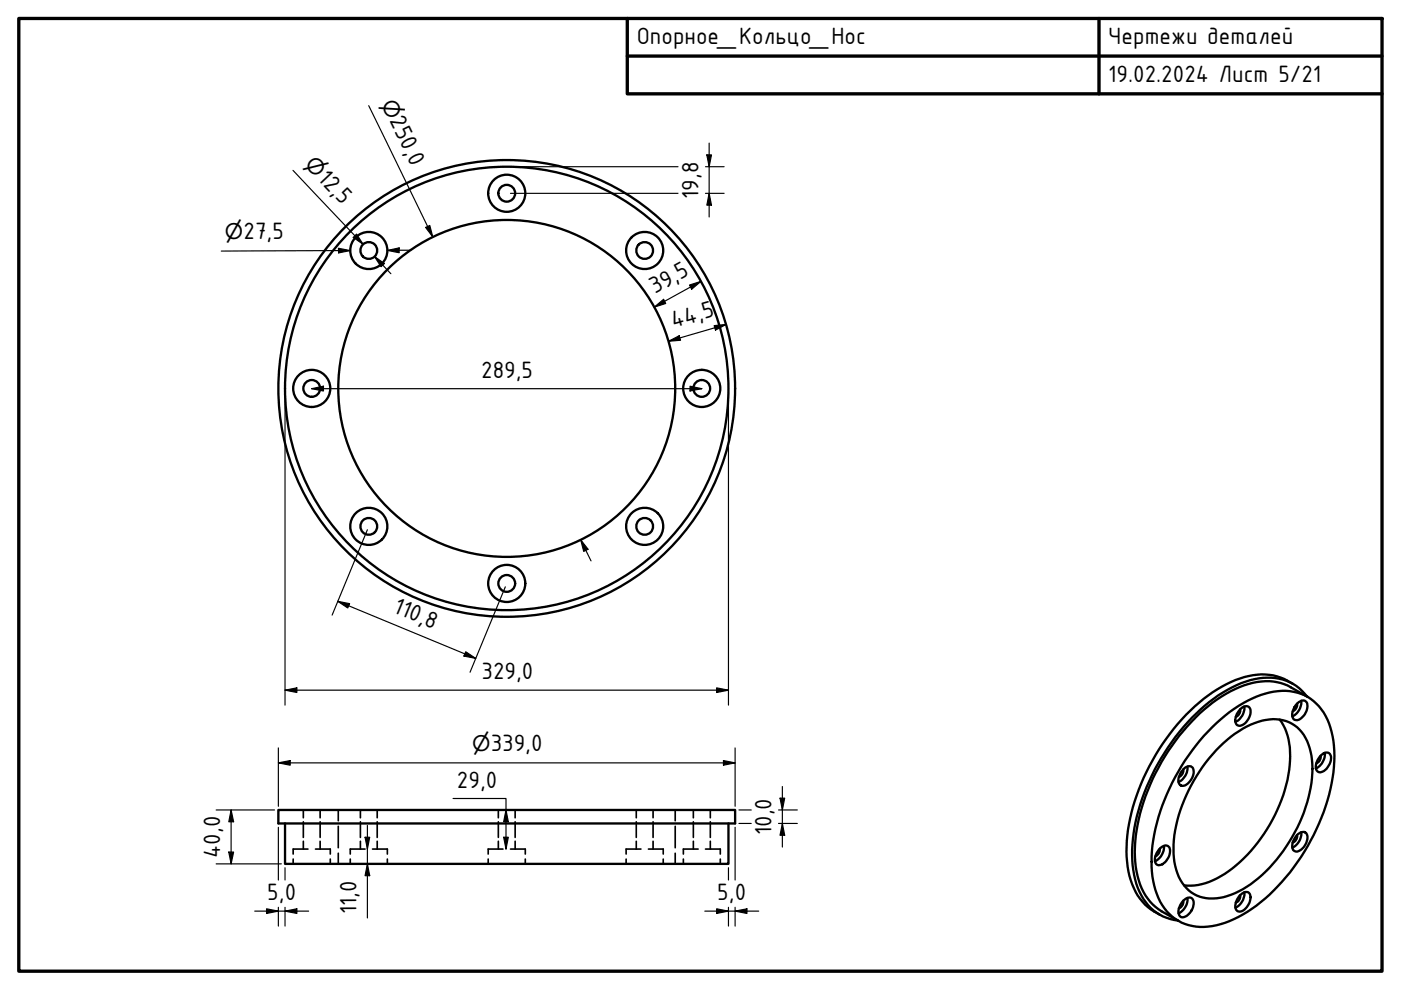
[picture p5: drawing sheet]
<svg xmlns="http://www.w3.org/2000/svg" width="297mm" height="210mm" viewBox="0 0 297 210" stroke-linecap="round" stroke-linejoin="round" font-family="sans-serif">
<!-- layer: Visible (ISO) -->
<g fill="none" stroke="#000" stroke-width=".49">
<path d="M257 154.2a25.5 25.5 0 0 1 13.1-7.6 10.1 10.1 0 0 1 12 7.7 27.9 27.9 0 0 1-1 16.7 44.7 44.7 0 0 1-15.7 21.7 18.1 18.1 0 0 1-11.8 3.8 10.4 10.4 0 0 1-8.9-8.7 30.5 30.5 0 0 1 2.2-18.2 45.1 45.1 0 0 1 10.1-15.4zM257.9 159a19.1 19.1 0 0 1 11.3-6.5 7.6 7.6 0 0 1 8.5 6.1 23 23 0 0 1-1.7 14.8 32.2 32.2 0 0 1-12.5 15.1 11.1 11.1 0 0 1-9.8 1.4 9.2 9.2 0 0 1-4.8-8 29.9 29.9 0 0 1 6.1-19.3zM262.9 150.4a1.28 1.28 0 0 1 2.1-.2 3 3 0 0 1-2.3 3.7 1.28 1.28 0 0 1-.7-1.9l.3-.7zM262.9 150.4a1.41 1.41 0 0 1-.9 1.6M263.8 149.8a3.3 3.3 0 0 1-1.9 3.3M271.3 152.6a13.5 13.5 0 0 1 2.1 9.7 32.8 32.8 0 0 1-14.6 23.5 12.4 12.4 0 0 1-7.8 1.9M274.1 145a12.5 12.5 0 0 0-12.2-.8 36.8 36.8 0 0 0-16.2 14.7 41.8 41.8 0 0 0-6.9 21.7 15.9 15.9 0 0 0 4 11.2l1.2 1 1.9 1.1M275 149.2a1.48 1.48 0 0 1-.9 1.6M275.2 149a1.14 1.14 0 0 1 1.9 .1 3.1 3.1 0 0 1-2.3 3.6 1.29 1.29 0 0 1-.7-2.1l.5-1zM275.9 148.6a3.3 3.3 0 0 1-1.9 3.3M277.1 147.7a10.4 10.4 0 0 0-11.1-3.7 28.4 28.4 0 0 0-14.2 9.1 45.9 45.9 0 0 0-11.6 24.7 18.9 18.9 0 0 0 2.7 13.5 9.7 9.7 0 0 0 6.8 3.9M277.2 147.7l-3.5-2a11.9 11.9 0 0 0-10.8 0 34.2 34.2 0 0 0-14.4 12.5 41.3 41.3 0 0 0-7.9 22.5 15.6 15.6 0 0 0 3.8 11.1l1.9 1.4 3.5 2"/>
<path d="M280.9 159.6a3.4 3.4 0 0 1-1.9 3.3M59 171.7h96.9v2.9h-96.9zM60.4 174.6v8.6h94v-8.6M245.9 180a1.53 1.53 0 0 1-.9 1.5M246.8 179.4a3.4 3.4 0 0 1-1.9 3.2M250.9 163.1a1.41 1.41 0 0 1-1 1.6M251.2 162.8a1.09 1.09 0 0 1 1.4-.3 1.09 1.09 0 0 1 .5 1.4 3 3 0 0 1-2.6 2.7 1.5 1.5 0 0 1-.4-2.3l.4-.7zM251.8 162.5a3.4 3.4 0 0 1-1.9 3.3M275 177.1a1.41 1.41 0 0 1-.9 1.5M275.2 176.8a1.11 1.11 0 0 1 1.9 .3 3.1 3.1 0 0 1-2.3 3.5 1.28 1.28 0 0 1-.8-1.8l.5-1.1zM275.9 176.5a3.4 3.4 0 0 1-1.9 3.2M280 160.3a1.59 1.59 0 0 1-.9 1.6"/>
<path d="M280 160.2a1.19 1.19 0 0 1 2.1-.1 3.2 3.2 0 0 1-2.2 3.7 1.13 1.13 0 0 1-.9-1.6l.4-1.1zM245.8 180a1.36 1.36 0 0 1 2.1-.3 3.1 3.1 0 0 1-2.2 3.7 1.22 1.22 0 0 1-.8-1.7l.3-.7zM250.9 191a1.41 1.41 0 0 1-1 1.6M250.9 191a1.24 1.24 0 0 1 2-.2 3 3 0 0 1-2.3 3.7 1.69 1.69 0 0 1-.4-2.6zM251.8 190.4a3.4 3.4 0 0 1-1.9 3.2M262.8 189.9a1.39 1.39 0 0 1 2.1-.4 3 3 0 0 1-2.1 3.8 1.13 1.13 0 0 1-.8-1.7l.2-.7zM262.9 189.8a1.41 1.41 0 0 1-.9 1.6M263.8 189.2a3.4 3.4 0 0 1-1.9 3.3"/>
<circle cx="78.2" cy="53.1" r="1.78"/>
<circle cx="78.2" cy="53.1" r="3.9"/>
<circle cx="107.4" cy="41" r="1.78"/>
<circle cx="107.4" cy="41" r="3.9"/>
<circle cx="136.7" cy="53.1" r="3.9"/>
<circle cx="136.7" cy="53.1" r="1.78"/>
<circle cx="66.1" cy="82.4" r="1.78"/>
<circle cx="66.1" cy="82.4" r="3.9"/>
<circle cx="107.4" cy="82.4" r="48.4"/>
<circle cx="107.4" cy="82.4" r="35.7"/>
<circle cx="107.4" cy="82.4" r="47"/>
<circle cx="148.8" cy="82.4" r="3.9"/>
<circle cx="148.8" cy="82.4" r="1.78"/>
<circle cx="78.2" cy="111.6" r="1.78"/>
<circle cx="78.2" cy="111.6" r="3.9"/>
<circle cx="136.7" cy="111.6" r="3.9"/>
<circle cx="136.7" cy="111.6" r="1.78"/>
<circle cx="107.4" cy="123.7" r="3.9"/>
<circle cx="107.4" cy="123.7" r="1.78"/>
</g>
<!-- layer: Hidden (ISO) -->
<g fill="none" stroke="#000" stroke-width=".35">
<path d="M64.3 171.7v1.7M64.3 174.2v3.4M64.3 178.4v1.6M67.9 171.7v1.7M67.9 174.2v3.4M67.9 178.4v1.6M71.7 171.7v2.3M71.7 175.2v4.5M76.4 171.7v1.7M76.4 174.2v3.4M76.4 178.4v1.6M80 171.7v1.7"/>
<path d="M80 174.2v3.4M80 178.4v1.6M105.7 171.7v1.7M105.7 174.2v3.4M105.7 178.4v1.6M109.2 171.7v1.7M109.2 174.2v3.4M109.2 178.4v1.6M134.9 171.7v1.7M134.9 174.2v3.4M134.9 178.4v1.6M138.5 171.7v1.7"/>
<path d="M138.5 174.2v3.4M138.5 178.4v1.6M143.2 171.7v2.3M143.2 175.2v4.5M147 171.7v1.7M147 174.2v3.4M147 178.4v1.6M150.6 171.7v1.7M150.6 174.2v3.4M150.6 178.4v1.6M62.2 182.1v1.1M65.3 180h-3.1v1.1"/>
<path d="M66.9 180h3.1v1.1M70 182.1v1.1M71.7 180.9v2.3M74.3 182.1v1.1M77.4 180h-3.1v1.1M79 180h3.1v1.1M82.1 182.1v1.1M103.5 182.1v1.1M106.6 180h-3.1v1.1M108.2 180h3.2v1.1M111.4 182.1v1.1M132.8 182.1v1.1"/>
<path d="M135.9 180h-3.1v1.1M137.5 180h3.1v1.1M140.6 182.1v1.1M143.2 180.9v2.3M144.9 182.1v1.1M148 180h-3.1v1.1M149.6 180h3.1v1.1M152.7 182.1v1.1"/>
</g>
<!-- layer: Border (ISO) -->
<path d="M4 3.9h289v202h-289zM133 3.9v16h160M133 11.9h160M233 3.9v16" fill="none" stroke="#000" stroke-width=".71"/>
<!-- layer: Dimension (ISO) -->
<g fill="none" stroke="#000" stroke-width=".25">
<path d="M62.1 36.1l14.9 15.7M78.2 22.4l13.6 27.8M108.2 35.3h35.6M149.6 35.3h3.9M149.9 32.8h.9l-.4 2.5zM150.4 30.3v15.7M71.8 52.6l2.5 .5-2.5 .5zM74.3 53.1l-27.4 .1M75.6 49.6l1.4 2.2-2.1-1.5zM79.4 54.4l2.1 1.5-.7 .7zM79.4 54.4l3.5 3.6M82.1 53.1l2.5-.5v1z"/>
<path d="M87.1 53.1h-5M90.2 48.2l.9-.4 .7 2.4zM108.2 41h35.6M148.6 59.7l-9.9 5.4M149.6 41h3.9M150.4 41l.4 2.5h-.9zM138.7 65.1l2-1.6 .4 .8zM141.7 72.4l2.3-1.2 .3 .9zM146.2 60.4l2.4-.7-2 1.6zM151.4 69l2.6-.2-2.3 1.2zM154 68.8l-12.3 3.6M60.4 83.1v66.4"/>
<path d="M66.1 82.4l2.5-.5v1zM66.1 82.4h82.7M146.3 81.9l2.5 .5-2.5 .5zM154.4 83.1v66.4M77.9 112.3l-7.5 18.1M123.1 114.4l1.6 2.1-.9 .4zM123.1 114.4l2.2 4.5M71.6 127.5l2.5 .5-.4 .9zM71.6 127.5l29.3 12.1M98.7 138.2l2.2 1.4-2.5-.5zM107.1 124.4l-7.4 18.1M59 158.6v12.4"/>
<path d="M60.4 146.3l2.5-.5v1zM60.4 146.3h94M151.9 145.8l2.5 .5-2.5 .5zM155.9 158.6v12.4M45.8 171.7h12.4M49 171.7l.5 2.5h-1zM49 171.7v11.5M59 161.7l2.5-.4v.9zM59 175.4v11.2M59 161.7h96.9M77.4 177.5h1l-.5 2.5zM77.9 175v19.6"/>
<path d="M96.1 169.3h11.2v10.7M106.8 177.5h1l-.5 2.5zM107.3 171.7l.5 2.5h-1zM153.4 161.3l2.5 .4-2.5 .5zM155.9 175.4v11.2M156.7 171.7h2.6M156.7 174.6h2.6M165.1 171.7h4M165.1 174.6h4M165.4 169.2h1l-.5 2.5zM165.9 174.6l.5 2.5h-1zM165.9 166.8v12.8"/>
<path d="M45.8 183.2h13.9M48.5 180.7h1l-.5 2.5zM54 193.2h11.4M56.5 192.7l2.5 .5-2.5 .5zM59 192.4v4M60.4 193.2l2.5-.5v1zM60.4 184v2.6M60.4 192.4v4M77.9 183.2l.5 2.5h-1zM149.4 193.2h11.5M151.9 192.7l2.5 .5-2.5 .5zM154.4 184v2.6"/>
<path d="M154.4 192.4v4M155.9 193.2l2.5-.5v1zM155.9 192.4v4"/>
</g>
<g fill="#000">
<path d="M149.9 32.8h.9l-.4 2.5zM71.8 52.6l2.5 .5-2.5 .5zM75.6 49.6l1.4 2.2-2.1-1.5zM79.4 54.4l2.1 1.5-.7 .7zM82.1 53.1l2.5-.5v1zM90.2 48.2l.9-.4 .7 2.4zM150.4 41l.4 2.5h-.9zM138.7 65.1l2-1.6 .4 .8zM141.7 72.4l2.3-1.2 .3 .9zM146.2 60.4l2.4-.7-2 1.6zM151.4 69l2.6-.2-2.3 1.2zM66.1 82.4l2.5-.5v1z"/>
<path d="M146.3 81.9l2.5 .5-2.5 .5zM123.1 114.4l1.6 2.1-.9 .4zM71.6 127.5l2.5 .5-.4 .9zM98.7 138.2l2.2 1.4-2.5-.5zM60.4 146.3l2.5-.5v1zM151.9 145.8l2.5 .5-2.5 .5zM49 171.7l.5 2.5h-1zM59 161.7l2.5-.4v.9zM77.4 177.5h1l-.5 2.5zM106.8 177.5h1l-.5 2.5zM107.3 171.7l.5 2.5h-1zM153.4 161.3l2.5 .4-2.5 .5z"/>
<path d="M165.4 169.2h1l-.5 2.5zM165.9 174.6l.5 2.5h-1zM48.5 180.7h1l-.5 2.5zM56.5 192.7l2.5 .5-2.5 .5zM60.4 193.2l2.5-.5v1zM77.9 183.2l.5 2.5h-1zM151.9 192.7l2.5 .5-2.5 .5zM155.9 193.2l2.5-.5v1z"/>
</g>
<g font-size="5.4">
<text x="135" y="9.3">Опорное_Кольцо_Нос</text>
<text x="235" y="9.4">Чертежи деталей</text>
<text x="235" y="17.4">19.02.2024 Лист 5/21</text>
<text x="82.5" y="25.5" transform="rotate(64 82.5 25.5)">250,0</text>
<text x="67.2" y="37.9" transform="rotate(47 67.2 37.9)">12,5</text>
<text x="148.1" y="42.1" transform="rotate(-90 148.1 42.1)">19,8</text>
<text x="51.6" y="50.7">27,5</text>
<text x="138.9" y="62.4" transform="rotate(-29 138.9 62.4)">39,5</text>
<text x="142.8" y="69.6" transform="rotate(-16 142.8 69.6)">44,5</text>
<text x="102" y="80.1">289,5</text>
<text x="83.1" y="129.8" transform="rotate(23 83.1 129.8)">110,8</text>
<text x="102.1" y="144">329,0</text>
<text x="104" y="159.3">339,0</text>
<text x="96.9" y="167">29,0</text>
<text x="163.6" y="177.1" transform="rotate(-90 163.6 177.1)">10,0</text>
<text x="46.7" y="181.9" transform="rotate(-90 46.7 181.9)">40,0</text>
<text x="56.7" y="190.9">5,0</text>
<text x="152.1" y="190.9">5,0</text>
<text x="75.6" y="193.9" transform="rotate(-90 75.6 193.9)">11,0</text>
</g>
<g font-size="4.6">
<text x="80.8" y="22" transform="rotate(64 80.8 22)">⌀</text>
<text x="64.5" y="35" transform="rotate(47 64.5 35)">⌀</text>
<text x="47.7" y="50.8">⌀</text>
<text x="100.1" y="159.3">⌀</text>
</g>
</svg>
